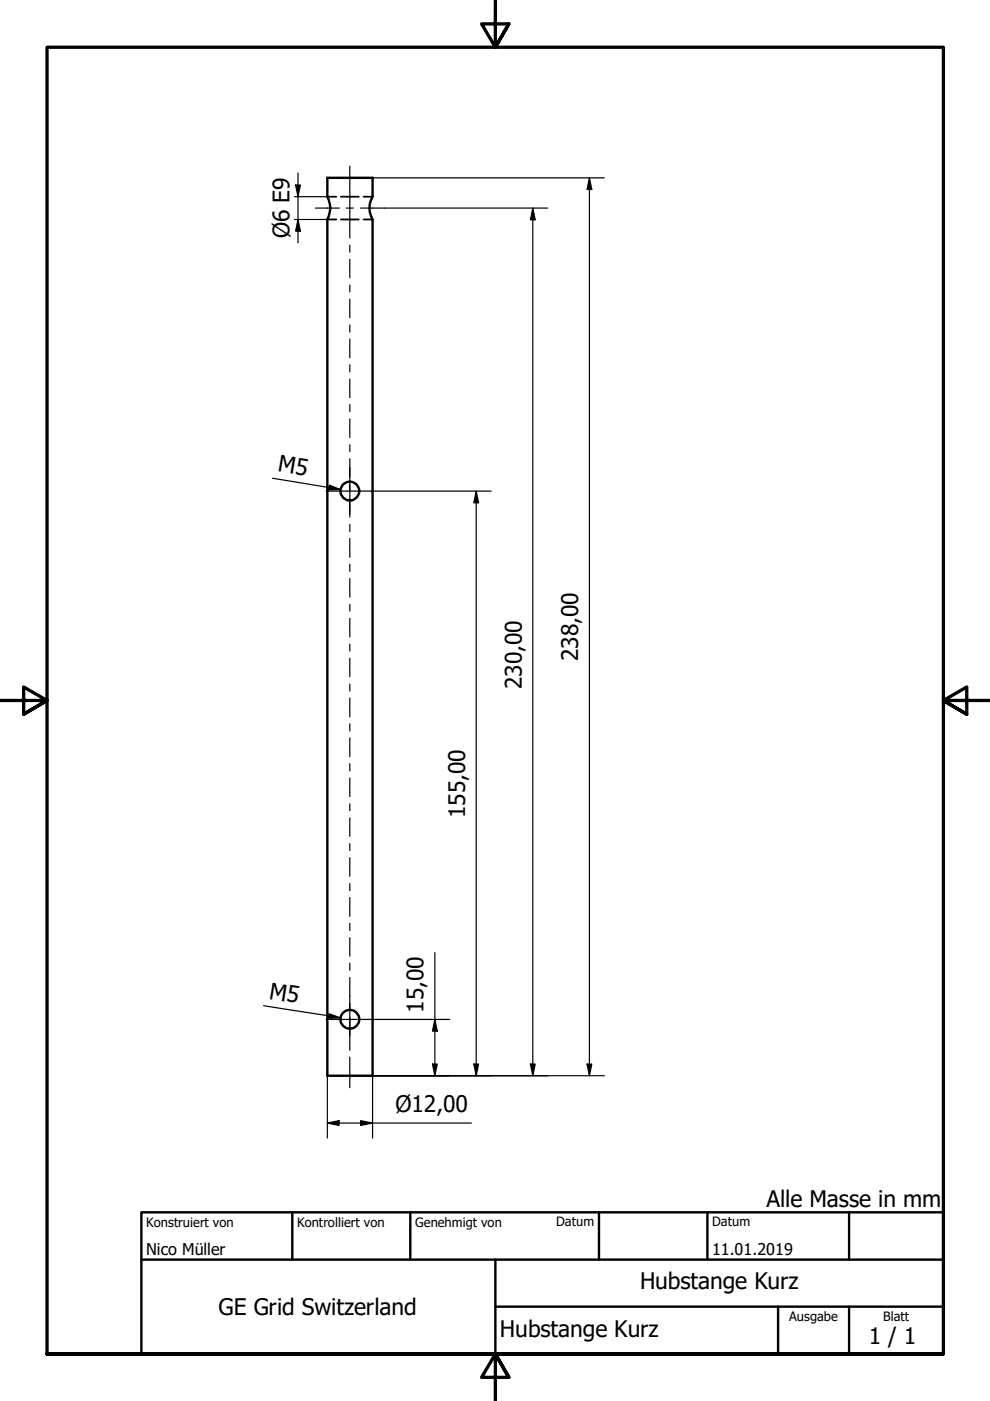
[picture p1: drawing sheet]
<svg xmlns="http://www.w3.org/2000/svg" width="210mm" height="297mm" viewBox="0 0 210 297" stroke-linecap="round" stroke-linejoin="round" font-family="sans-serif">
<!-- layer: Verdeckt (ISO) -->
<path d="M69.4 41.7h1.9M69.4 46.5h1.9M72.3 41.7h3.8M72.3 46.5h3.8M77.1 41.7h1.9M77.1 46.5h1.9" fill="none" stroke="#000" stroke-width=".38"/>
<!-- layer: Sichtbar (ISO) -->
<g fill="none" stroke="#000" stroke-width=".51">
<path d="M69.4 37.7h9.6v4a4.9 4.9 0 0 0 0 4.8v181.6h-9.6v-181.6a4.9 4.9 0 0 0 0-4.8z"/>
<circle cx="74.2" cy="104.1" r="1.99"/>
<circle cx="74.2" cy="216.1" r="2"/>
</g>
<!-- layer: Rahmen (ISO) -->
<path d="M105 0v10l-2.9-4.9h5.8l-2.9 4.9 2.9-4.9M0 148.5h10l-5-2.8v5.7l5-2.9-5 2.9M210 148.5h-10l5-2.8v5.7l-5-2.9 5 2.9M10 287.1v-277.1h190v277.1h-190h190M107.9 292l-2.9-4.9 2.9 4.9h-5.8l2.9-4.9v9.9" fill="none" stroke="#000" stroke-width=".7"/>
<!-- layer: Titel (ISO) -->
<path d="M30 257h170v30.1h-170zM62 257v10.1M87 257v10.1M127 257v10.1M150 257v10.1M180 257v10.1M30 267.1h170M105 277h95M105 267.1v20M165 277v10.1M180 277v10.1" fill="none" stroke="#000" stroke-width=".51"/>
<g fill="none" stroke="#000" stroke-width=".25">
<path d="M62.7 39.2h1l-.5 2.5zM63.2 36.7v14.8M79 37.7h49.1M125 37.7l.5 2.5h-1zM125 37.7v190.4M62.4 41.7h7M62.4 46.5h7M63.2 46.5l.5 2.5h-1zM81.5 44.1h34.6M113 44.1l.5 2.5h-1zM113 44.1v184M57.8 101.4l14.4 2.4"/>
<path d="M69.8 102.9l2.4 .9-2.5 .1zM72.2 104.2a2 2 0 0 0 1.7 1.9M74.1 102.1a2 2 0 0 0-1.9 1.9M78.7 104.1h25.4M101 104.1l.5 2.5h-1zM101 104.1v124M55.9 213.2l16.3 2.6M69.8 214.9l2.4 .9-2.5 .1zM78.7 216.1h16.7M92.2 216.1l.5 2.5h-1zM92.2 202v26.1M69.4 238.1l2.5-.5v1z"/>
<path d="M69.4 238.1h30.5M69.4 228.1v13.2M76.5 237.6l2.5 .5-2.5 .5zM91.7 225.6h1l-.5 2.5zM100.5 225.6h1l-.5 2.5zM112.5 225.6h1l-.5 2.5zM124.5 225.6h1l-.5 2.5zM128.1 228.1h-49.1v13.2"/>
</g>
<g fill="#000">
<path d="M62.7 39.2h1l-.5 2.5z" fill-rule="evenodd"/>
<path d="M63.2 46.5l.5 2.5h-1z" fill-rule="evenodd"/>
<path d="M113 44.1l.5 2.5h-1z" fill-rule="evenodd"/>
<path d="M125 37.7l.5 2.5h-1z" fill-rule="evenodd"/>
<path d="M69.8 102.9l2.4 .9-2.5 .1z" fill-rule="evenodd"/>
<path d="M101 104.1l.5 2.5h-1z" fill-rule="evenodd"/>
<path d="M69.8 214.9l2.4 .9-2.5 .1z" fill-rule="evenodd"/>
<path d="M92.2 216.1l.5 2.5h-1z" fill-rule="evenodd"/>
<path d="M69.4 238.1l2.5-.5v1z" fill-rule="evenodd"/>
<path d="M76.5 237.6l2.5 .5-2.5 .5z" fill-rule="evenodd"/>
<path d="M91.7 225.6h1l-.5 2.5z" fill-rule="evenodd"/>
<path d="M100.5 225.6h1l-.5 2.5z" fill-rule="evenodd"/>
<path d="M112.5 225.6h1l-.5 2.5z" fill-rule="evenodd"/>
<path d="M124.5 225.6h1l-.5 2.5z" fill-rule="evenodd"/>
</g>
<!-- layer: Mittellinie (ISO) -->
<g fill="none" stroke="#000" stroke-width=".25">
<path d="M74.2 35.2v9M66.9 44.1h5M73.4 44.1h1.5M74.2 44v6.5M74.2 52v1.5M74.2 55v3.9M76.5 44.1h5M74.2 60.4v1.5M74.2 63.4v4M74.2 68.9v1.5M74.2 71.9v4M74.2 77.3v1.6"/>
<path d="M74.2 80.4v3.9M74.2 85.8v1.5M74.2 88.8v4M74.2 94.3v1.4M74.2 97.3v3.9M74.2 102.7v1.6M74.2 105.7v4M74.2 111.2v1.5M74.2 114.2v4M74.2 119.6v1.5M74.2 122.7v3.9M74.2 128.1v1.5"/>
<path d="M74.2 131.1v4M74.2 136.6v1.4M74.2 139.6v3.9M74.2 145v1.5M74.2 148v4M74.2 153.5v1.5M74.2 156.4v4.1M74.2 161.9v1.5M74.2 165v3.9M74.2 170.4v1.5M74.2 173.4v3.9M74.2 178.9v1.4"/>
<path d="M74.2 181.8v4M74.2 187.3v1.5M74.2 190.3v4M74.2 195.8v1.5M74.2 198.8v3.9M74.2 204.2v1.5M74.2 207.2v4M74.2 212.7v1.5M74.2 215.7v3.9M74.2 221.2v1.5M74.2 224.1v6.5"/>
</g>
<!-- layer: Mittelpunktmarkierung (ISO) -->
<path d="M74.2 99.1v10M69.2 104.1h9.5M69.2 216.1h9.5M74.2 211.1v10" fill="none" stroke="#000" stroke-width=".25"/>
<g font-size="4.8">
<text x="61.4" y="50.5" transform="rotate(-90 61.4 50.5)">Ø6 E9</text>
<text x="58.8" y="99.9" transform="rotate(9 58.8 99.9)">M5</text>
<text x="122.6" y="140.2" transform="rotate(-90 122.6 140.2)">238,00</text>
<text x="110.6" y="146.1" transform="rotate(-90 110.6 146.1)">230,00</text>
<text x="98.6" y="173.4" transform="rotate(-90 98.6 173.4)">155,00</text>
<text x="56.9" y="211.8" transform="rotate(9 56.9 211.8)">M5</text>
<text x="89.8" y="214.7" transform="rotate(-90 89.8 214.7)">15,00</text>
<text x="83.8" y="235.7">Ø12,00</text>
<text x="162.5" y="256">Alle Masse in mm</text>
<text x="135.7" y="273.4">Hubstange Kurz</text>
<text x="46.4" y="278.9">GE Grid Switzerland</text>
<text x="106" y="283.4">Hubstange Kurz</text>
<text x="184.2" y="285">1 / 1</text>
</g>
<g font-size="3.4">
<text x="31" y="266">Nico Müller</text>
<text x="151" y="266">11.01.2019</text>
</g>
<g font-size="2.7">
<text x="31" y="260.1">Konstruiert von</text>
<text x="63" y="260.1">Kontrolliert von</text>
<text x="88" y="260.1">Genehmigt von</text>
<text x="117.9" y="260">Datum</text>
<text x="151" y="260">Datum</text>
<text x="167.3" y="280.1">Ausgabe</text>
<text x="187.3" y="280.1">Blatt</text>
</g>
</svg>
